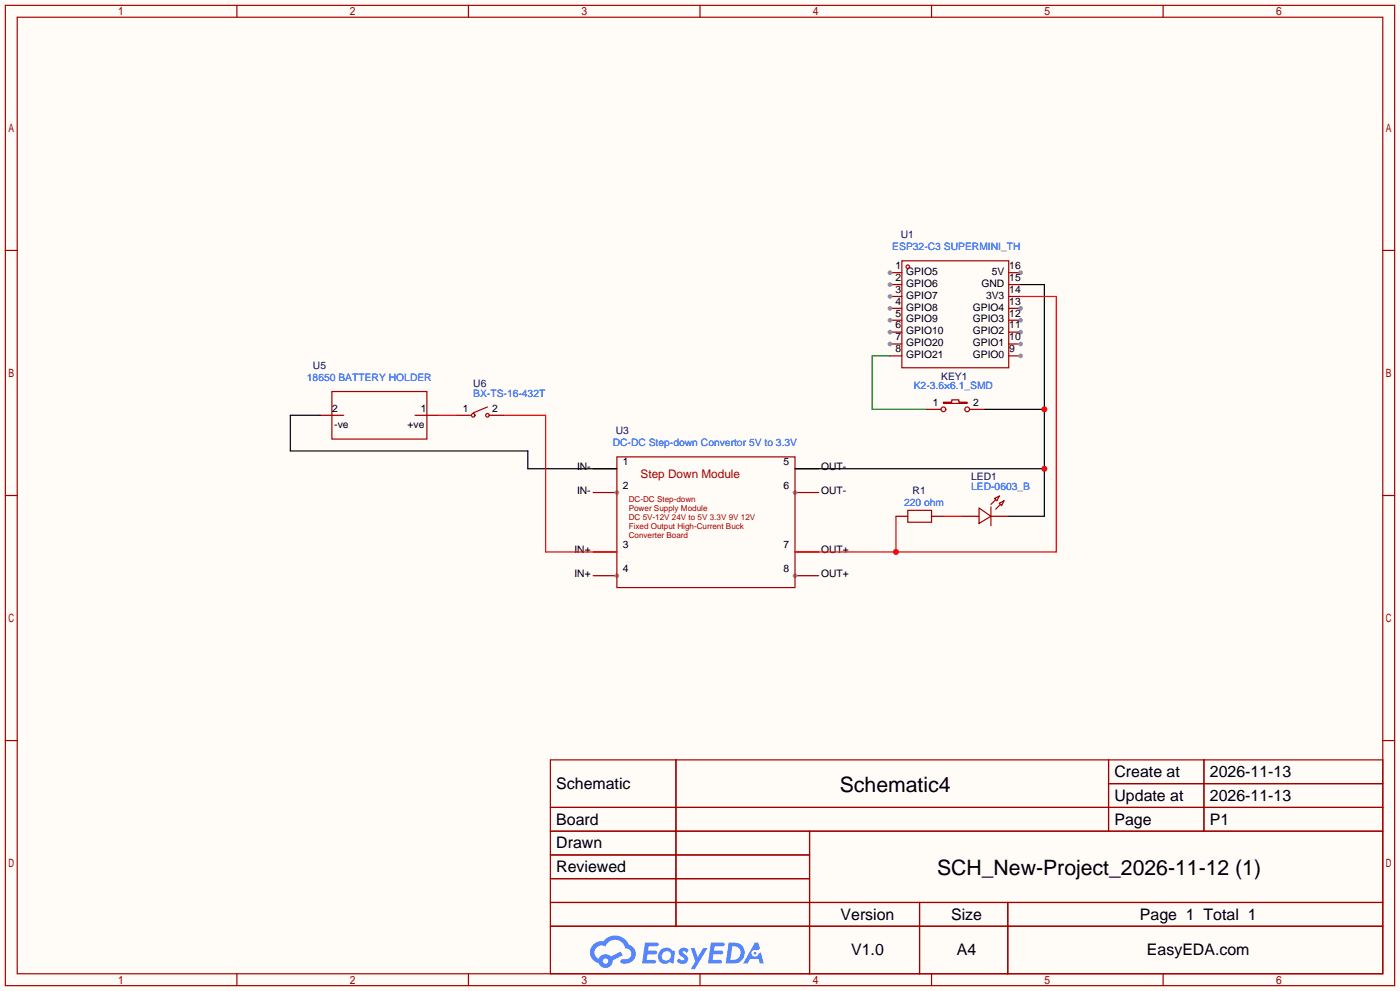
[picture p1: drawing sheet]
<svg xmlns="http://www.w3.org/2000/svg" width="299mm" height="212mm" viewBox="0 0 299 212" stroke-linecap="round" stroke-linejoin="round" font-family="sans-serif">
<path d="M0 0h299.5v211.8h-299.5z" fill="#fffcf7"/>
<g fill="none" stroke="#a10000" stroke-width=".25">
<path d="M1.1 1.1h297.2v209.6h-297.2zM3.7 3.7h292.1v204.5h-292.1zM50.7 1.1v2.6M100.2 1.1v2.6M149.7 1.1v2.6M199.3 1.1v2.6M248.8 1.1v2.6M1.1 53.5h2.6M295.8 53.5h2.5M1.1 105.9h2.6M295.8 105.9h2.5M1.1 158.3h2.6"/>
<path d="M295.8 158.3h2.5M117.7 162.4h178.1v45.8h-178.1zM117.7 172.6h178.1M117.7 177.7h178.1M144.6 162.4v35.6M173.2 177.7v30.5M237.1 162.4v15.3M237.1 167.5h58.7M257.5 162.4v15.3M117.7 182.8h55.5M117.7 192.9h178.1M117.7 187.8h55.5"/>
<path d="M117.7 198h178.1M196.7 192.9v15.3M215.6 192.9v15.3M50.7 208.2v2.5M100.2 208.2v2.5M149.7 208.2v2.5M199.3 208.2v2.5M248.8 208.2v2.5"/>
</g>
<g fill="#5487ff">
<path d="M145.5 202.8a1.3 1.3 0 0 1 1.8 .3l-.4 .6a.54 .54 0 0 0-.9-.2l.1 .2a1.28 1.28 0 0 1 .8 2 1.53 1.53 0 0 1-2.2-.3l.5-.6 .8 .5a.31 .31 0 0 0 .4-.3 .31 .31 0 0 0-.3-.3 1.12 1.12 0 0 1-.6-1.9z"/>
<path d="M147.7 202.7h.9l.7 1.9 1.1-1.9h.9l-2.7 4.5h-.9l1-1.7z"/>
<path d="M138 201.5h1.6a1.31 1.31 0 0 1 1.2 .2 .4 .4 0 0 1-.3 .6h-1.8l-.1 .9h1.6a.4 .4 0 0 1 .4 .4 .4 .4 0 0 1-.4 .4h-1.7l-.2 1.2h1.4a.46 .46 0 0 1 .5 .1 .46 .46 0 0 1 .1 .5l-.3 .2h-2.7z"/>
<path d="M152.1 201.5h1.6a1.32 1.32 0 0 1 1.3 .2 .39 .39 0 0 1-.4 .6h-1.7l-.2 .9h1.7a.4 .4 0 0 1 .3 .4 .4 .4 0 0 1-.4 .4h-1.7l-.2 1.2h1.4a.46 .46 0 0 1 .5 .1 .46 .46 0 0 1 .1 .5l-.3 .2h-2.7z"/>
<path d="M161.5 201.5h.7l.4 1.3-.7 .4a.75 .75 0 0 0-1.1 .3 .75 .75 0 0 0 .5 1 .75 .75 0 0 0 .9-.6l.6-.3 .6 2.4h-.9l-.2-1h-1.9l-.5 1h-.9z"/>
<path d="M155.9 201.5l-.7 4.5h1.5a2.27 2.27 0 0 0 2.6-2.3 2.27 2.27 0 0 0-2.7-2.2zM156.6 202.3a1.5 1.5 0 0 1 1.8 1.5 1.5 1.5 0 0 1-1.9 1.4h-.3z"/>
<path d="M141.3 203.1a1.6 1.6 0 0 0-.3 2.3 1.6 1.6 0 0 0 2.3 .2l.8 .4 .3-2.5-.2-.3h-.4a1.58 1.58 0 0 0-2.5-.1zM141.9 203.6a.98 .98 0 0 1 1.6 .5 .98 .98 0 0 1-1.1 1.2 .94 .94 0 0 1-.8-.6 .94 .94 0 0 1 .3-1.1z"/>
<path d="M126.9 201.9a2.37 2.37 0 0 0 1.2 4 1.54 1.54 0 0 0 1.7 1 1.54 1.54 0 0 0 1.3-1.6l2.1-1.1-.5-.8-2 1.1a1.57 1.57 0 0 0-2.6 .4 1.5 1.5 0 0 1-.8-2.1 1.5 1.5 0 0 1 2.2-.5 2.23 2.23 0 0 1 2.3-1.4 2.23 2.23 0 0 1 2 1.8 1.16 1.16 0 0 1 1.2 1.1 1.16 1.16 0 0 1-1 1.3h-.7a.47 .47 0 0 0-.6 .3 .47 .47 0 0 0 .4 .6 2.17 2.17 0 0 0 2.5-1 2.17 2.17 0 0 0-.3-2.7l-.8-.4a3.2 3.2 0 0 0-5.4-.7l-1.2 .1zM129 205.4a.58 .58 0 0 1 1.1 0 .58 .58 0 0 1-1.1 0z"/>
<circle cx="161.5" cy="203.8" r=".28"/>
</g>
<path d="M215.8 58.3h2.5" fill="none" stroke="#870000" stroke-width=".25"/>
<circle cx="218.3" cy="58.3" r=".51" fill="#999"/>
<path d="M215.8 60.8h2.5M215.8 63.4h2.5M215.8 65.9h2.5" fill="none" stroke="#870000" stroke-width=".25"/>
<circle cx="218.3" cy="65.9" r=".51" fill="#999"/>
<path d="M215.8 68.5h2.5" fill="none" stroke="#870000" stroke-width=".25"/>
<circle cx="218.3" cy="68.5" r=".51" fill="#999"/>
<path d="M215.8 71h2.5" fill="none" stroke="#870000" stroke-width=".25"/>
<circle cx="218.3" cy="71" r=".51" fill="#999"/>
<path d="M215.8 73.5h2.5" fill="none" stroke="#870000" stroke-width=".25"/>
<circle cx="218.3" cy="73.5" r=".51" fill="#999"/>
<path d="M215.8 76.1h2.5" fill="none" stroke="#870000" stroke-width=".25"/>
<circle cx="218.3" cy="76.1" r=".51" fill="#999"/>
<path d="M190.4 76.1h2.5M190.4 73.5h2.5" fill="none" stroke="#870000" stroke-width=".25"/>
<circle cx="190.4" cy="73.5" r=".51" fill="#999"/>
<path d="M190.4 71h2.5" fill="none" stroke="#870000" stroke-width=".25"/>
<circle cx="190.4" cy="71" r=".51" fill="#999"/>
<path d="M190.4 68.5h2.5" fill="none" stroke="#870000" stroke-width=".25"/>
<circle cx="190.4" cy="68.5" r=".51" fill="#999"/>
<path d="M190.4 65.9h2.5" fill="none" stroke="#870000" stroke-width=".25"/>
<circle cx="190.4" cy="65.9" r=".51" fill="#999"/>
<path d="M190.4 63.4h2.5" fill="none" stroke="#870000" stroke-width=".25"/>
<circle cx="190.4" cy="63.4" r=".51" fill="#999"/>
<path d="M190.4 60.8h2.5" fill="none" stroke="#870000" stroke-width=".25"/>
<circle cx="190.4" cy="60.8" r=".51" fill="#999"/>
<path d="M190.4 58.3h2.5" fill="none" stroke="#870000" stroke-width=".25"/>
<circle cx="190.4" cy="58.3" r=".51" fill="#999"/>
<g fill="none" stroke="#a10000" stroke-width=".25">
<path d="M192.9 55.8h22.9v22.8h-22.9z"/>
<circle cx="194.2" cy="57" r=".38"/>
</g>
<path d="M126.9 100.2h5.1M126.9 105.3h5.1" fill="none" stroke="#870000" stroke-width=".25"/>
<circle cx="132" cy="105.3" r=".51" fill="#999"/>
<path d="M126.9 118h5.1M126.9 123.1h5.1" fill="none" stroke="#870000" stroke-width=".25"/>
<circle cx="132" cy="123.1" r=".51" fill="#999"/>
<path d="M170.1 100.2h5M170.1 105.3h5" fill="none" stroke="#870000" stroke-width=".25"/>
<circle cx="170.1" cy="105.3" r=".51" fill="#999"/>
<path d="M170.1 118h5M170.1 123.1h5" fill="none" stroke="#870000" stroke-width=".25"/>
<circle cx="170.1" cy="123.1" r=".51" fill="#999"/>
<g fill="none" stroke="#a10000" stroke-width=".25">
<path d="M71 83.7h20.3v10.2h-20.3zM100.2 88.8h.5M104.3 87l-3.1 1.3M104.8 88.8h.5M132 97.7h38.1v27.9h-38.1zM201.8 86h1.8v-.5h1.5v.5h1.8v.2h-5.1zM194.2 109.1h5.1v2.5h-5.1zM209.4 108.6l2.6 1.8-2.6 1.5zM212 108.3v4.1M212.7 106.6l1-.6-.5 1.1zM213 106.8l-1 1M213.7 107.6l1.1-.5-.6 1z"/>
<path d="M214 107.8l-1 1"/>
<circle cx="101.2" cy="88.8" r=".38"/>
<circle cx="104.3" cy="88.8" r=".38"/>
<circle cx="201.8" cy="87.5" r=".51"/>
<circle cx="206.9" cy="87.5" r=".51"/>
</g>
<path d="M68.5 88.8h5M88.8 88.8h5.1M97.7 88.8h2.5M105.3 88.8h2.5M198 87.5h3.3M207.4 87.5h3.3M191.6 110.4h2.6M199.3 110.4h2.5M205.6 110.4h3.8M212 110.4h3.8" fill="none" stroke="#870000" stroke-width=".25"/>
<path d="M218.3 60.8h5.1v49.6h-7.6M68.5 88.8h-6.4v7.6h50.8v3.8h19.1M210.7 87.5h12.7M170.1 100.2h53.3" fill="none" stroke="#000" stroke-width=".25"/>
<path d="M107.8 88.8h8.9v29.2h15.3" fill="none" stroke="#f00" stroke-width=".25"/>
<g fill="#c00">
<circle cx="223.4" cy="87.5" r=".63"/>
<circle cx="223.4" cy="100.2" r=".63"/>
</g>
<path d="M218.3 63.4h7.6v54.6h-55.8M191.6 110.4v7.6M201.8 110.4h3.8" fill="none" stroke="#f00" stroke-width=".25"/>
<circle cx="191.6" cy="118" r=".63" fill="#c00"/>
<path d="M93.9 88.8h3.8" fill="none" stroke="#f00" stroke-width=".25"/>
<path d="M190.4 76.1h-3.8v11.4h11.4" fill="none" stroke="#008700" stroke-width=".25"/>
<g font-size="4.5">
<text x="179.6" y="169.2">Schematic4</text>
<text x="200.5" y="187">SCH_New-Project_2026-11-12 (1)</text>
</g>
<g font-size="3.4">
<text x="238.4" y="166.1">Create at</text>
<text x="258.8" y="166.1">2026-11-13</text>
<text x="119" y="168.7">Schematic</text>
<text x="238.4" y="171.2">Update at</text>
<text x="258.8" y="171.2">2026-11-13</text>
<text x="119" y="176.3">Board</text>
<text x="238.4" y="176.3">Page</text>
<text x="258.8" y="176.3">P1</text>
<text x="119" y="181.4">Drawn</text>
<text x="119" y="186.5">Reviewed</text>
<text x="179.8" y="196.6">Version</text>
<text x="203.5" y="196.6">Size</text>
<text x="243.8" y="196.6">Page 1 Total 1</text>
<text x="182.1" y="204.2">V1.0</text>
<text x="204.7" y="204.2">A4</text>
<text x="245.3" y="204.2">EasyEDA.com</text>
</g>
<text font-size="2.5" fill="#a00000" x="137" y="102.2">Step Down Module</text>
<g font-size="2.2" fill="#00f">
<text x="190.9" y="53.5">ESP32-C3 SUPERMINI_TH</text>
<text x="65.6" y="81.4">18650 BATTERY HOLDER</text>
<text x="195.5" y="83.1">K2-3.6×6.1_SMD</text>
<text x="101.2" y="84.9">BX-TS-16-432T</text>
<text x="131.1" y="95.4">DC-DC Step-down Convertor 5V to 3.3V</text>
<text x="207.7" y="104.7">LED-0603_B</text>
<text x="193.4" y="108.1">220 ohm</text>
</g>
<g font-size="2.2" fill="#000080">
<text x="192.7" y="50.9">U1</text>
<text x="66.9" y="78.9">U5</text>
<text x="101.2" y="82.7">U6</text>
<text x="201.3" y="81.2">KEY1</text>
<text x="131.7" y="92.9">U3</text>
<text x="195.2" y="105.6">R1</text>
<text x="207.7" y="102.5">LED1</text>
</g>
<g font-size="2.2">
<text x="191.6" y="57.5">1</text>
<text x="193.9" y="58.8">GPIO5</text>
<text x="212.1" y="58.8">5V</text>
<text x="215.9" y="57.5">16</text>
<text x="191.6" y="65.1">4</text>
<text x="191.6" y="62.6">3</text>
<text x="191.6" y="60">2</text>
<text x="193.9" y="63.8">GPIO7</text>
<text x="193.9" y="61.3">GPIO6</text>
<text x="209.9" y="61.3">GND</text>
<text x="210.9" y="63.8">3V3</text>
<text x="215.9" y="60">15</text>
<text x="215.9" y="62.6">14</text>
<text x="215.9" y="65.1">13</text>
<text x="191.6" y="70.2">6</text>
<text x="191.6" y="67.7">5</text>
<text x="193.9" y="71.5">GPIO10</text>
<text x="193.9" y="68.9">GPIO9</text>
<text x="193.9" y="66.4">GPIO8</text>
<text x="208.1" y="66.4">GPIO4</text>
<text x="208.1" y="68.9">GPIO3</text>
<text x="208.1" y="71.5">GPIO2</text>
<text x="215.9" y="67.7">12</text>
<text x="215.9" y="70.2">11</text>
<text x="191.6" y="75.3">8</text>
<text x="191.6" y="72.7">7</text>
<text x="193.9" y="76.5">GPIO21</text>
<text x="193.9" y="74">GPIO20</text>
<text x="208.1" y="74">GPIO1</text>
<text x="208.1" y="76.5">GPIO0</text>
<text x="215.9" y="72.7">10</text>
<text x="215.9" y="75.3">9</text>
<text x="71" y="88">2</text>
<text x="90" y="88">1</text>
<text x="99" y="88">1</text>
<text x="105.3" y="88">2</text>
<text x="199.6" y="86.7">1</text>
<text x="208.2" y="86.7">2</text>
<text x="71.5" y="91.5">-ve</text>
<text x="87.2" y="91.5">+ve</text>
<text x="123.4" y="100.4">IN-</text>
<text x="133.2" y="99.4">1</text>
<text x="167.6" y="99.4">5</text>
<text x="175.6" y="100.4">OUT-</text>
<text x="123.4" y="105.5">IN-</text>
<text x="133.2" y="104.5">2</text>
<text x="167.6" y="104.5">6</text>
<text x="175.6" y="105.5">OUT-</text>
<text x="122.9" y="118.2">IN+</text>
<text x="133.2" y="117.2">3</text>
<text x="167.6" y="117.2">7</text>
<text x="175.6" y="118.2">OUT+</text>
<text x="122.9" y="123.3">IN+</text>
<text x="133.2" y="122.3">4</text>
<text x="167.6" y="122.3">8</text>
<text x="175.6" y="123.3">OUT+</text>
</g>
<g font-size="1.7" fill="#a00000">
<text x="134.5" y="107.3">DC-DC Step-down</text>
<text x="134.5" y="109.2">Power Supply Module</text>
<text x="134.5" y="111.2">DC 5V-12V 24V to 5V 3.3V 9V 12V</text>
<text x="134.5" y="113.1">Fixed Output High-Current Buck</text>
<text x="134.5" y="115">Converter Board</text>
</g>
</svg>
